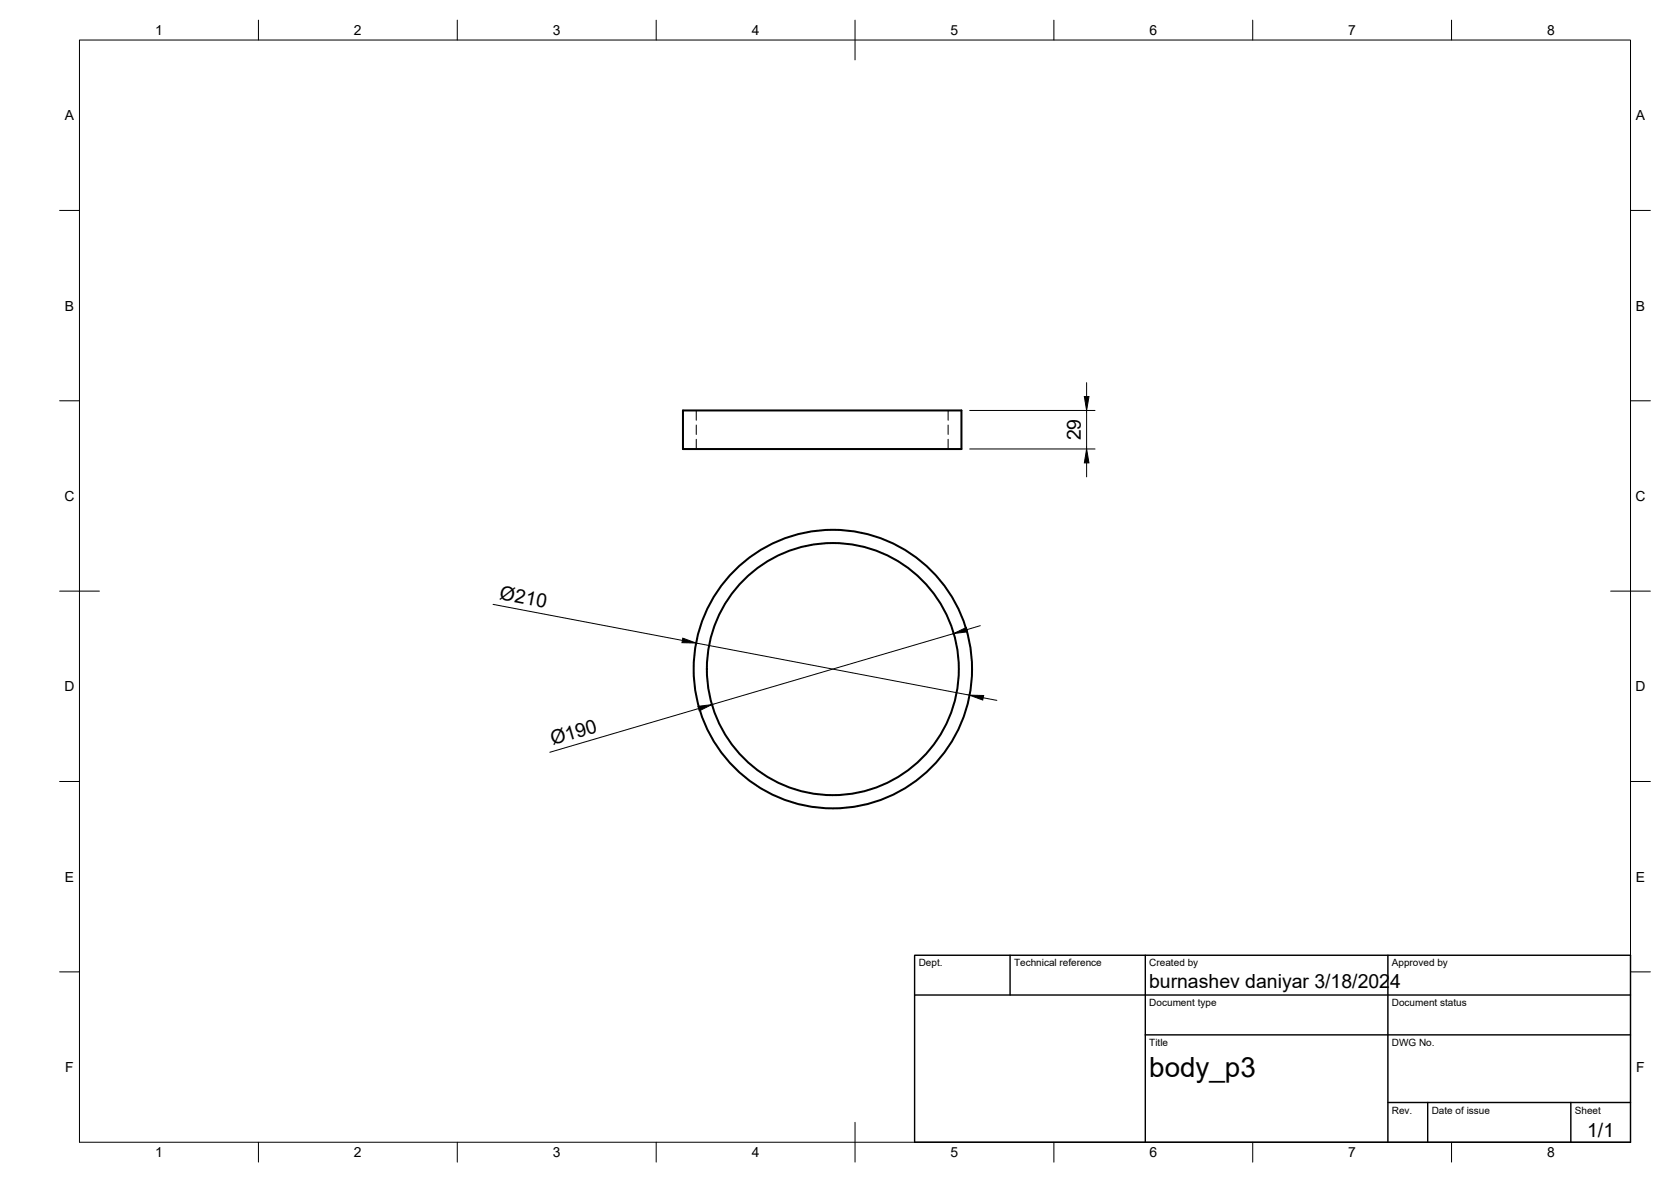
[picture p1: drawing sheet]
<svg xmlns="http://www.w3.org/2000/svg" width="420mm" height="297mm" viewBox="0 0 420 297" stroke-linecap="round" stroke-linejoin="round" font-family="sans-serif">
<!-- layer: Visible -->
<g fill="none" stroke="#000" stroke-width=".51">
<path d="M171.7 103.2h70v9.6h-70z"/>
<circle cx="209.4" cy="168.1" r="35"/>
<circle cx="209.4" cy="168.1" r="31.7"/>
</g>
<!-- layer: Hidden -->
<path d="M175.1 103.2v2.4M175.1 106.8v2.4M175.1 110.4v2.4M238.4 103.2v2.4M238.4 106.8v2.4M238.4 110.4v2.4" fill="none" stroke="#000" stroke-width=".25"/>
<!-- layer: BORDER -->
<g fill="none" stroke="#000" stroke-width=".25">
<path d="M20 10.1h390v276.9h-390zM65 5.1v5M115 5.1v5M165 5.1v5M215 5.1v10M265 5.1v5M315 5.1v5M365 5.1v5M15 52.9h5M410 52.9h5M15 100.7h5M410 100.7h5"/>
<path d="M15 148.6h10M405 148.6h10M15 196.4h5M410 196.4h5M15 244.2h5M410 244.2h5M65 287v5M115 287v5M165 287v5M215 282.1v9.9M265 287v5M315 287v5"/>
<path d="M365 287v5"/>
</g>
<!-- layer: TITLEBLOCK -->
<path d="M230 240.1h180v46.9h-180zM230 250h180M254 240.1v9.9M288 240.1v46.9M349 240.1v46.9M288 260.1h122M349 277.1h61M359 277.1v9.9M395 277.1v9.9" fill="none" stroke="#000" stroke-width=".36"/>
<!-- layer: FD_Dimensions -->
<path d="M273.2 96.2v3.5M243.8 103.2h31.5M243.8 112.8h31.5M273.2 103.2v9.6M273.2 116.3v3.5M124 151.9l47.6 9M239.8 159.2l-60.8 17.9M246.5 157.2l-3.4 1M175 161.6l68.8 13.1M175.7 178.1l-37.4 10.9M247.2 175.4l3.5 .6" fill="none" stroke="#000" stroke-width=".25"/>
<path d="M272.6 99.7h1.2l-.6 3.5zM273.2 112.8l.6 3.5h-1.2zM239.8 159.2l3.2-1.5 .3 1.1zM171.7 160.4l3.3 1.2-3.5-.1zM175.5 177.5l3.5-.4-3.2 1.5zM243.8 174.7l3.5 .1-.2 1.1z" fill="#000" stroke="#000" stroke-width=".25"/>
<text font-size="7" x="289" y="270.6">body_p3</text>
<g font-size="4.9">
<text x="271.8" y="110.7" transform="rotate(-90 271.8 110.7)">29</text>
<text x="125.5" y="150.6" transform="rotate(11 125.5 150.6)">Ø210</text>
<text x="139" y="187.2" transform="rotate(-16 139 187.2)">Ø190</text>
<text x="288.9" y="248.4">burnashev daniyar 3/18/2024</text>
<text x="399.1" y="285.7">1/1</text>
</g>
<g font-size="3.5">
<text x="39" y="8.8">1</text>
<text x="89" y="8.8">2</text>
<text x="139" y="8.8">3</text>
<text x="189" y="8.8">4</text>
<text x="239" y="8.8">5</text>
<text x="289" y="8.8">6</text>
<text x="339" y="8.8">7</text>
<text x="389" y="8.8">8</text>
<text x="16.3" y="30.2">A</text>
<text x="411.3" y="30.2">A</text>
<text x="16.3" y="78">B</text>
<text x="411.3" y="78">B</text>
<text x="16.2" y="125.9">C</text>
<text x="411.2" y="125.9">C</text>
<text x="16.2" y="173.7">D</text>
<text x="411.2" y="173.7">D</text>
<text x="16.3" y="221.6">E</text>
<text x="411.3" y="221.6">E</text>
<text x="16.4" y="269.4">F</text>
<text x="411.4" y="269.4">F</text>
<text x="39" y="290.8">1</text>
<text x="89" y="290.8">2</text>
<text x="139" y="290.8">3</text>
<text x="189" y="290.8">4</text>
<text x="239" y="290.8">5</text>
<text x="289" y="290.8">6</text>
<text x="339" y="290.8">7</text>
<text x="389" y="290.8">8</text>
</g>
<g font-size="2.5">
<text x="231" y="242.9">Dept.</text>
<text x="255" y="242.9">Technical reference</text>
<text x="289" y="242.9">Created by</text>
<text x="350" y="242.9">Approved by</text>
<text x="289" y="252.8">Document type</text>
<text x="350" y="252.8">Document status</text>
<text x="289" y="262.9">Title</text>
<text x="350" y="262.9">DWG No.</text>
<text x="350" y="279.9">Rev.</text>
<text x="360" y="279.9">Date of issue</text>
<text x="396" y="279.9">Sheet</text>
</g>
</svg>
